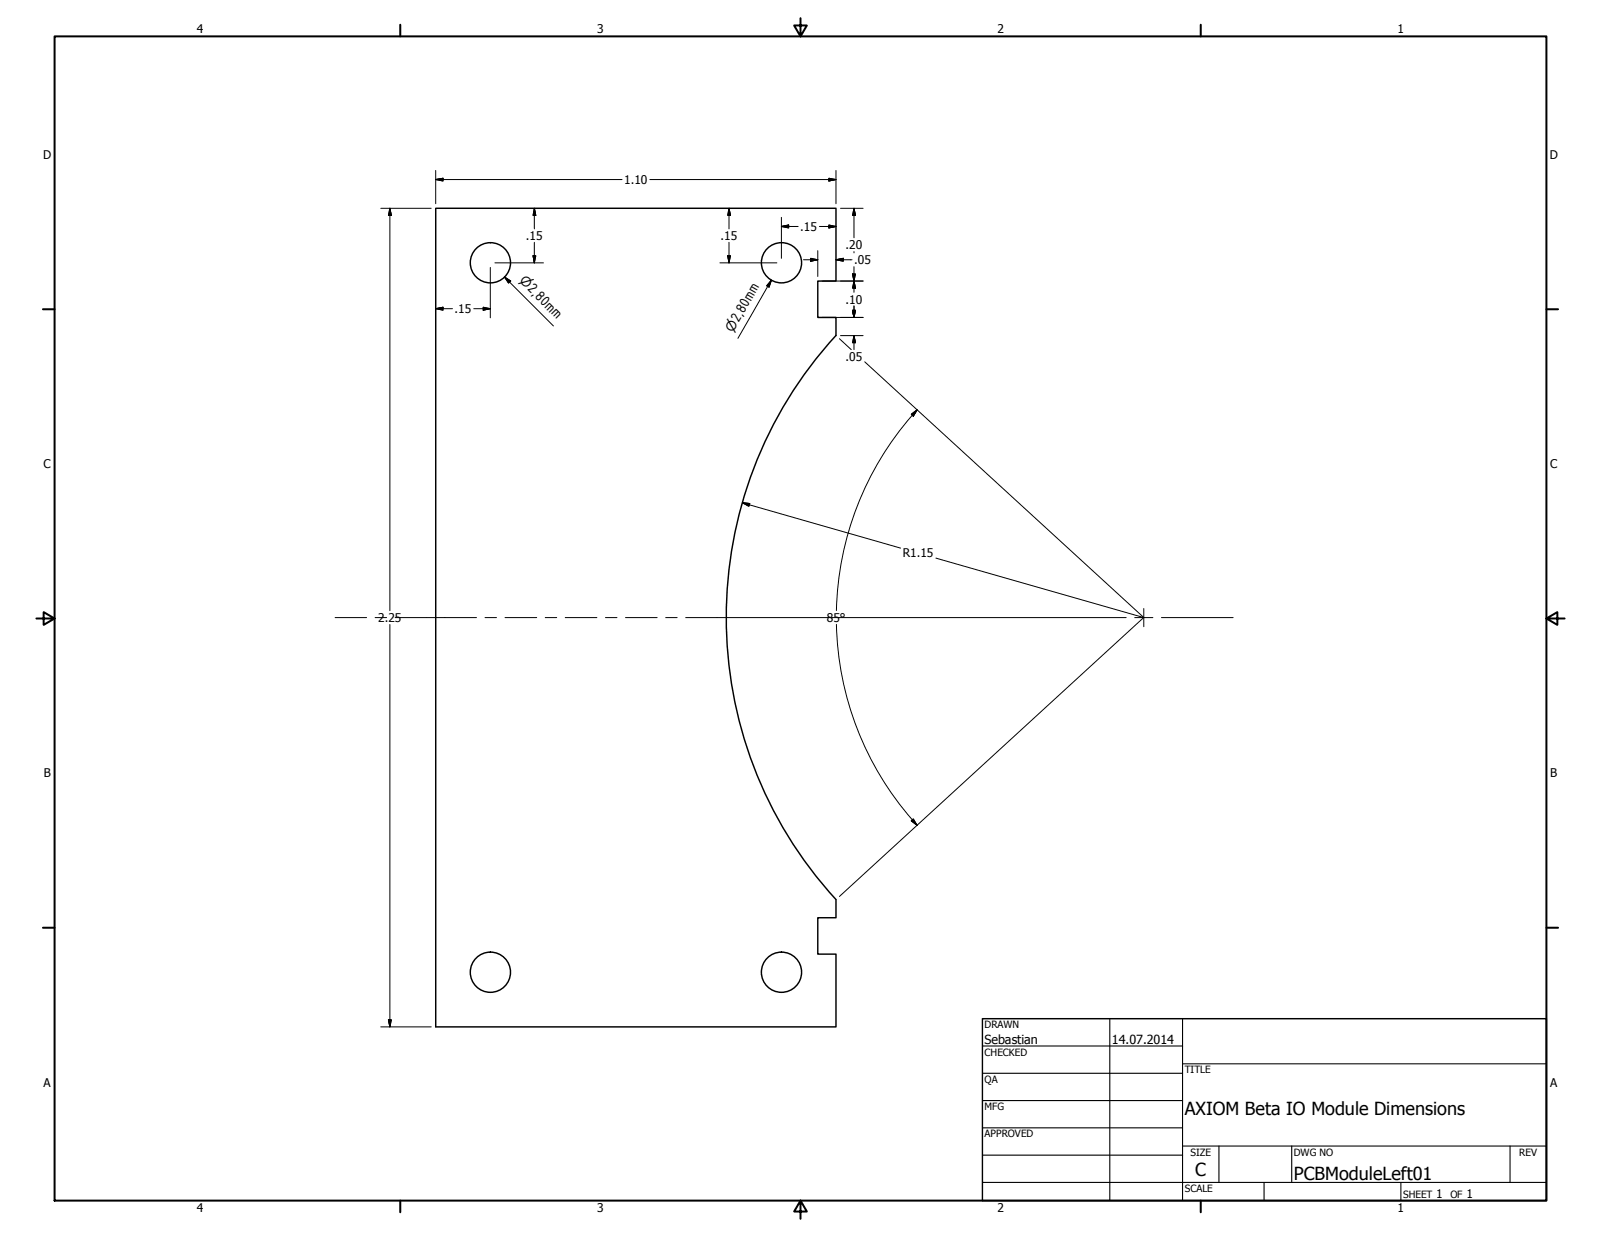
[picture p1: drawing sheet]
<svg xmlns="http://www.w3.org/2000/svg" width="559mm" height="432mm" viewBox="0 0 559 432" stroke-linecap="round" stroke-linejoin="round" font-family="sans-serif">
<!-- layer: Visible (ANSI) -->
<g fill="none" stroke="#000" stroke-width=".51">
<path d="M291.8 117.1a145.7 145.7 0 0 0 0 196.9M291.8 117.2v-6.4h-6.4v-12.7h6.4v-25.4h-139.7v285.8h139.7v-25.4h-6.4v-12.7h6.4v-6.4"/>
<circle cx="171.2" cy="91.7" r="7"/>
<circle cx="272.8" cy="91.7" r="7"/>
<circle cx="171.2" cy="339.4" r="7"/>
<circle cx="272.8" cy="339.4" r="7"/>
</g>
<!-- layer: Border (ANSI) -->
<g fill="none" stroke="#000" stroke-width=".7">
<path d="M19 12.7h520.8v406.4h-520.8zM139.7 8.6v4.1M279.4 6.3v6.4l-2.2-3.8h4.4l-2.2 3.8M419.1 8.6v4.1M15 107.9h4M539.8 107.9h4M12.7 215.9h6.3l-3.8-2.2v4.4l3.8-2.2M539.8 215.9l3.8 2.2v-4.4l-3.8 2.2h6.3M15 323.8h4M539.8 323.8h4M139.7 419.1v4.1M279.4 419.1l2.2 3.8h-4.4l2.2-3.8v6.3"/>
<path d="M419.1 419.1v4.1"/>
</g>
<!-- layer: Title (ANSI) -->
<g fill="none" stroke="#000" stroke-width=".38">
<path d="M387.3 355.6v63.5M412.7 355.6v63.5M342.9 365.1h69.8M342.9 374.6h69.8M412.7 371.3h127.1M342.9 384.2h69.8M342.9 393.7h69.8M342.9 412.7h196.9M342.9 403.2h69.8M412.7 400h127.1M425.4 400v12.7M441.2 412.7v6.4"/>
<path d="M450.8 400v12.7M488.9 412.7v6.4M527 400v12.7"/>
</g>
<path d="M342.9 355.6h196.9v63.5h-196.9z" fill="none" stroke="#000" stroke-width=".51"/>
<!-- layer: Dimension (ANSI) -->
<g fill="none" stroke="#000" stroke-width=".35">
<path d="M152.1 59.5v11.6M291.8 59.5v11.6M132.9 72.7h17.6M136.1 72.7l.5 2.5h-1zM136.1 72.7v140.5M152.1 62.7l2.5-.5v1zM152.1 62.7h65M186.5 72.7l.5 2.5h-.9zM186.5 72.7v7.2M226.8 62.7h65M254.4 72.7l.6 2.5h-1zM254.4 72.7v7.2"/>
<path d="M272.7 79.1l2.6-.6v1.1zM272.7 79.1h5.9M272.7 75.9v14.3M286 79.1h5.8M289.3 62.2l2.5 .5-2.5 .5zM289.3 78.5l2.5 .6-2.5 .5zM293.4 72.7h7.8M298.1 72.7l.5 2.5h-1zM298.1 72.7v10.3M171.1 93.3v17.6M172.7 91.8h17M176.1 96.7l2.1 1.4-.7 .7z"/>
<path d="M176.1 96.7l17.1 17.1M186.1 89.3h.9l-.5 2.5zM186.5 84.6v7.2M251.3 91.8h19.8M254 89.3h1l-.6 2.5zM254.4 84.6v7.2M269.2 97.8l-.8 2.4-.8-.4zM269.2 97.8l-11.6 20.3M280.4 90.7h5M283 90.2l2.4 .5-2.4 .5zM285.4 87.5v9M287 98.1h14.2"/>
<path d="M291.8 90.7l2.5-.5v1zM291.8 90.7h5.6M297.6 95.6h1l-.5 2.5zM298.1 98.1l.5 2.5h-1zM298.1 87.8v.5M298.1 93.1v8.9M152.1 107.8l2.5-.5v1zM152.1 107.8h5.8M165.4 107.8h5.7M168.7 107.3l2.4 .5-2.4 .5zM287 110.8h14.2M293 118.2l4.1 3.8"/>
<path d="M293.4 117.2h7.8M297.6 108.3h1l-.5 2.5zM298.1 117.2l.5 2.4h-1zM298.1 106.8v4M298.1 117.2v4.8M301.8 126.3l97.3 89.2M318.1 144.6l2-1.5-1.3 2.2zM318.4 144.9a107.3 107.3 0 0 0-26.5 68.2M320.1 143.1l-1.6 1.9M259.1 175.5l2.6 .3-.3 .9zM259.1 175.5l55.2 15.8M326.6 194.8l72.6 20.8"/>
<path d="M136.1 218v140.5M291.9 217.9a107.3 107.3 0 0 0 26.5 68.3M399.1 215.6l-106.1 97.3M318.1 286.5l.7-.6 1.3 2.2zM318.5 286.2l1.6 1.9M132.9 358.5h17.6M135.6 356h1l-.5 2.5z"/>
</g>
<g fill="#000" stroke="#000" stroke-width=".35">
<path d="M136.1 72.7l.5 2.5zM136.1 72.7l.5 2.5h-1zM152.1 62.7l2.5-.5zM152.1 62.7l2.5-.5v1zM186.5 72.7l.5 2.5zM186.5 72.7l.5 2.5h-.9zM254.4 72.7l.6 2.5zM254.4 72.7l.6 2.5h-1zM272.7 79.1l2.6-.6zM272.7 79.1l2.6-.6v1.1zM289.3 63.2l2.5-.5zM289.3 62.2l2.5 .5-2.5 .5z"/>
<path d="M289.3 79.6l2.5-.5zM289.3 78.5l2.5 .6-2.5 .5zM298.1 72.7l.5 2.5zM298.1 72.7l.5 2.5h-1zM176.1 96.7l2.1 1.4zM176.1 96.7l2.1 1.4-.7 .7zM186.1 89.3l.4 2.5zM186.1 89.3h.9l-.5 2.5zM254 89.3l.4 2.5zM254 89.3h1l-.6 2.5zM283 91.2l2.4-.5zM283 90.2l2.4 .5-2.4 .5z"/>
<path d="M291.8 90.7l2.5-.5zM291.8 90.7l2.5-.5v1zM297.6 95.6l.5 2.5zM297.6 95.6h1l-.5 2.5zM152.1 107.8l2.5-.5zM152.1 107.8l2.5-.5v1zM168.7 108.3l2.4-.5zM168.7 107.3l2.4 .5-2.4 .5zM269.2 97.8l-.8 2.4zM269.2 97.8l-.8 2.4-.8-.4zM297.6 108.3l.5 2.5zM297.6 108.3h1l-.5 2.5z"/>
<path d="M298.1 98.1l.5 2.5zM298.1 98.1l.5 2.5h-1zM298.1 117.2l.5 2.4zM298.1 117.2l.5 2.4h-1zM320.1 143.1l-1.3 2.2zM318.1 144.6l2-1.5-1.3 2.2zM259.1 175.5l2.6 .3zM259.1 175.5l2.6 .3-.3 .9zM318.1 286.5l2 1.6zM318.1 286.5l.7-.6 1.3 2.2zM135.6 356l.5 2.5zM135.6 356h1l-.5 2.5z"/>
</g>
<!-- layer: Center Mark (ANSI) -->
<path d="M399.2 212.4v6.4" fill="none" stroke="#000" stroke-width=".35"/>
<!-- layer: Centerline (ANSI) -->
<g fill="none" stroke="#000" stroke-width=".35">
<path d="M117 215.6h11M130.9 215.6h4M137.9 215.6h28.4M169.3 215.6h4M176.3 215.6h11M190.3 215.6h4M197.3 215.6h11M211.3 215.6h4M218.3 215.6h11.1M232.3 215.6h4M239.3 215.6h153.8M396 215.6h6.4"/>
<path d="M405.4 215.6h25"/>
</g>
<g font-size="6.3">
<text x="413.5" y="389.1">AXIOM Beta IO Module Dimensions</text>
<text x="417.2" y="410.6">C</text>
<text x="451.6" y="411.9">PCBModuleLeft01</text>
</g>
<g font-size="5.5">
<text x="183.8" y="100.9" transform="rotate(45 183.8 100.9)">2,80mm</text>
<text x="257.7" y="112.8" transform="rotate(-60 257.7 112.8)">2,80mm</text>
</g>
<g font-size="4.6">
<text x="181" y="98.2" transform="rotate(45 181 98.2)">⌀</text>
<text x="255.8" y="116.1" transform="rotate(-60 255.8 116.1)">⌀</text>
</g>
<g font-size="4.4">
<text x="343.7" y="364.3">Sebastian</text>
<text x="388.1" y="364.3">14.07.2014</text>
</g>
<g font-size="4.2">
<text x="68.7" y="11.7">4</text>
<text x="208.4" y="11.7">3</text>
<text x="348.1" y="11.7">2</text>
<text x="487.8" y="11.7">1</text>
<text x="15.1" y="55.5">D</text>
<text x="540.9" y="55.5">D</text>
<text x="217.9" y="64.2">1.10</text>
<text x="183.6" y="83.7">.15</text>
<text x="251.5" y="83.7">.15</text>
<text x="279.3" y="80.6">.15</text>
<text x="295.1" y="86.9">.20</text>
<text x="298.1" y="92.2">.05</text>
<text x="295.1" y="106">.10</text>
<text x="158.7" y="109.2">.15</text>
<text x="295.1" y="126">.05</text>
<text x="15.2" y="163.4">C</text>
<text x="541" y="163.4">C</text>
<text x="315.1" y="194.6">R1.15</text>
<text x="132" y="217.1">2.25</text>
<text x="288.6" y="217.1">85°</text>
<text x="15.3" y="271.4">B</text>
<text x="541.1" y="271.4">B</text>
<text x="15.2" y="379.3">A</text>
<text x="541" y="379.3">A</text>
<text x="501.3" y="418.3">1</text>
<text x="511.8" y="418.3">1</text>
<text x="68.7" y="423.2">4</text>
<text x="208.4" y="423.2">3</text>
<text x="348.1" y="423.2">2</text>
<text x="487.8" y="423.2">1</text>
</g>
<g font-size="3.5">
<text x="343.7" y="358.9">DRAWN</text>
<text x="343.7" y="368.5">CHECKED</text>
<text x="413.5" y="374.6">TITLE</text>
<text x="343.7" y="378">QA</text>
<text x="343.7" y="387.5">MFG</text>
<text x="343.7" y="397.1">APPROVED</text>
<text x="415.5" y="403.4">SIZE</text>
<text x="451.6" y="403.4">DWG NO</text>
<text x="530.3" y="403.4">REV</text>
<text x="413.5" y="416.1">SCALE</text>
<text x="489.7" y="418.3">SHEET</text>
<text x="506.2" y="418.3">OF</text>
</g>
</svg>
